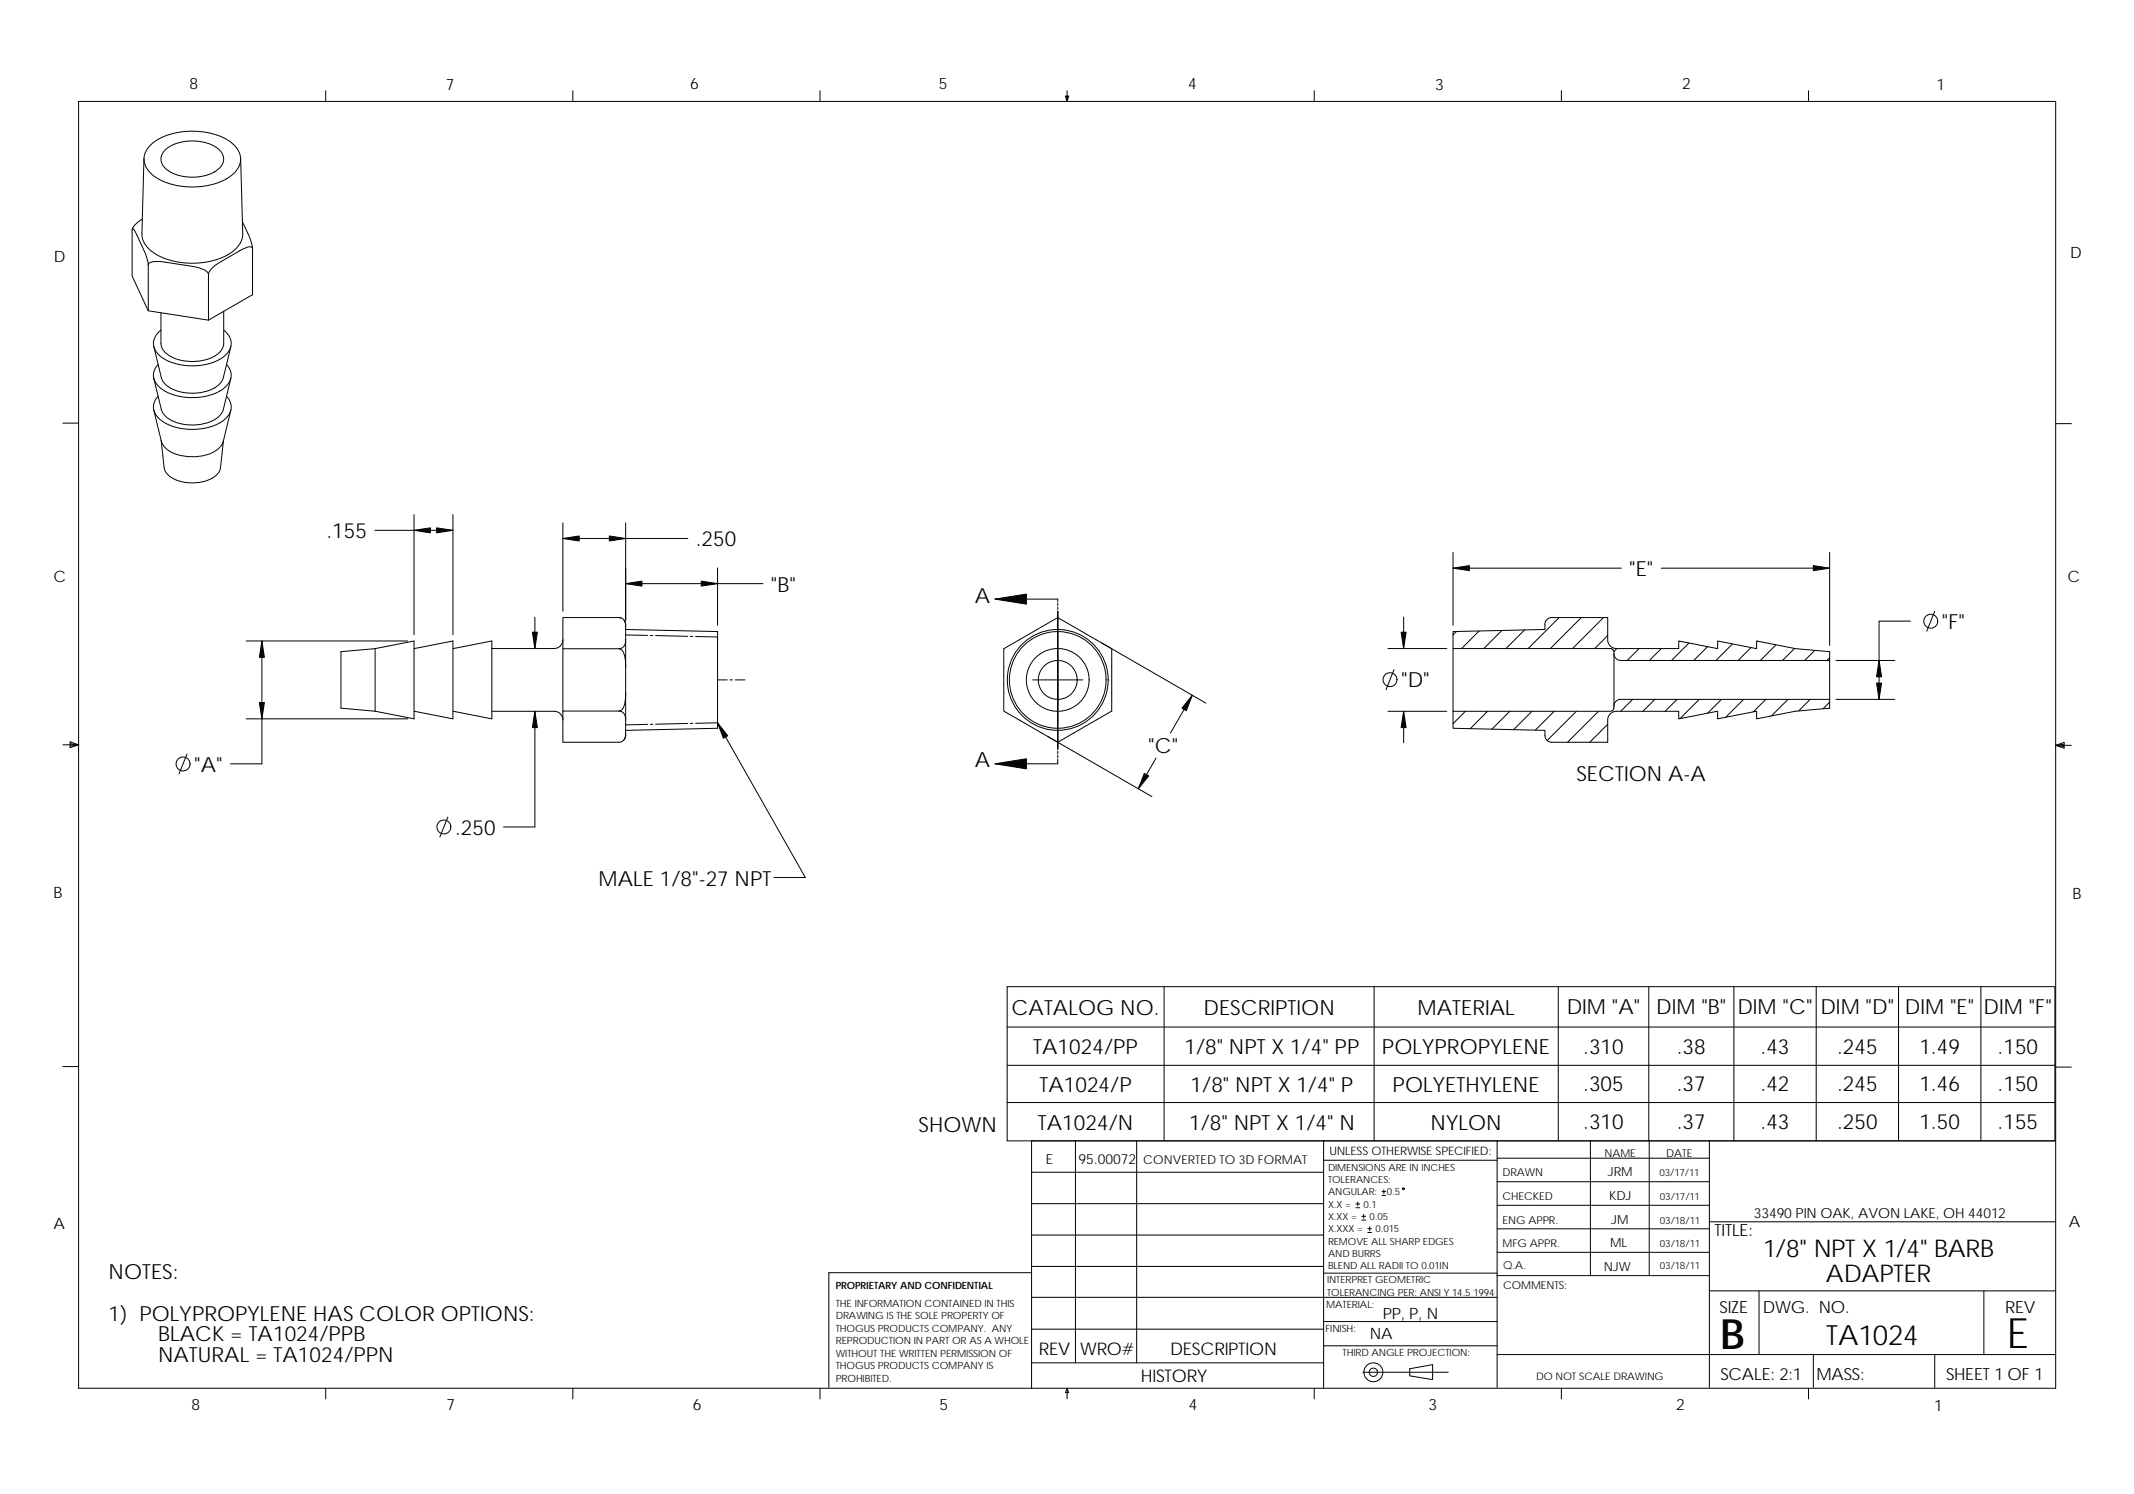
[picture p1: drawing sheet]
<svg xmlns="http://www.w3.org/2000/svg" width="1016mm" height="711mm" viewBox="0 0 1016 711" stroke-linecap="round" stroke-linejoin="round" font-family="sans-serif">
<g fill="none" stroke="#000" stroke-width=".48">
<path d="M37 48h942v613h-942zM155 43v5M273 43v5M390 43v5M507 46h2l-1 2zM508 46v2M508 43v5M626 43v5M743 43v5M861 43v5M72 69a33 33 0 0 1 40 0 9 9 0 0 1-3 15 34 34 0 0 1-38-2 9 9 0 0 1 1-13zM78 72a21 21 0 0 1 27 0 6 6 0 0 1-3 10 22 22 0 0 1-24-3 6 6 0 0 1 0-7z"/>
<path d="M115 76l1 35a15 15 0 0 1-13 13 34 34 0 0 1-33-6l-1-3-1-3 1-36M68 104l-3 3-2 2M115 106l4 7 1 6M120 119v-1a2.6 2.6 0 0 0-4 0l-13 8-3 2-1 3M120 119v21l-21 12M71 126l-2-5-6-12v22l8 17M71 126v22l28 4M71 126a6 6 0 0 1 6-1l17 2a7 7 0 0 1 5 4M99 131v21M77 157a8 8 0 0 0-4 8 8 8 0 0 0 6 6 27 27 0 0 0 29-2 7 7 0 0 0-1-12M107 148v15a11 11 0 0 1-11 9 18 18 0 0 1-19-6v-3v-14M75 173a7 7 0 0 0 3 13 27 27 0 0 0 30-3 7 7 0 0 0 0-10"/>
<path d="M110 165l-4 15a15 15 0 0 1-16 7 14 14 0 0 1-13-7l-4-15M73 180l4 15a15 15 0 0 0 16 7 14 14 0 0 0 13-7l4-15M75 189a8 8 0 0 0 4 12 27 27 0 0 0 29-3 7 7 0 0 0 0-9M110 195l-4 16a17 17 0 0 1-18 6 13 13 0 0 1-11-7l-4-15M30 201h7M106 210l-1 13a10 10 0 0 1-10 7 16 16 0 0 1-17-6l-1-14M979 202h7M178 252h38M197 245v57M216 245v57M268 249v42M268 256h59"/>
<path d="M298 249v46M298 278h65M342 270v28M692 263v35M692 270h80M791 270h80M871 263v44M255 294v15M295 294h1M297 295l1 2v8M298 298a4 4 0 0 0-3-4h-27v15M298 300l44 1v46l-44 1"/>
<path d="M474 285h30v1M504 291v65v-65M504 287v1M504 289v1M504 291v1M504 293v1M504 295v1M504 297v1M504 299v1M668 294v15M726 300l-9 9M742 294l-14 15"/>
<path d="M753 294l-15 15M763 294l-14 15M910 296h-15v37M921 291l-4 9M117 305h77M125 305v59h-15M179 309l-17 1v27l17 2M179 309l18-4v37l-18-3M179 309v30M197 309l19-4v37l-19-3M216 309l18-4v37l-18-3M234 309h30"/>
<path d="M268 305l-1 3-3 1M295 309l1 1 1 1 1 6M295 309h-27v29M298 305v12M298 305a3 3 0 0 1-3 4M298 317v13M298 302h10M310 303h1M312 303h15M329 303h1M331 303h11M478 309l26-15 23 13a2.7 2.7 0 0 1 2 5v24a2.4 2.4 0 0 1-2 4l-21 12a2.6 2.6 0 0 1-5 0l-21-12a2.8 2.8 0 0 1-2-4z"/>
<path d="M504 300v2M504 302v2M504 304v2M504 306v1M504 308v1M504 310v1M504 312v24M524 306l50 29M661 309h28M664 319l-4 9M692 309v30M692 301l44-1v-4l2-2h27l1 12 1 2 2 1h30v-4l19 4v-4l18 4v-4l19 4 16 1v4h-99l-3-1-1-3-1-1h-75z"/>
<path d="M693 301l-1 1M704 300l-8 9M715 300l-9 9M765 303l-6 6M768 311v25M770 309l-2 1M780 309l-5 5M791 309l-6 5M804 306l-8 8M813 308l-7 6M825 307l-8 7M834 308l-6 6"/>
<path d="M837 305l-1 1M846 307l-8 7M854 309l-5 5M864 310l-5 4M871 313l-1 1M871 314v19M874 314h28M234 339h30l3 1 1 3M255 339v55h-15M268 338v15h27a3 3 0 0 0 3-4M268 338h27M295 338a4 4 0 0 1 3 5"/>
<path d="M298 330v13M298 330v3a6 6 0 0 1-3 5M342 324h4M348 324h1M350 324h5M492 324h24M504 337v1M504 339v1M568 331l-11 18M661 339h28M668 339v15M692 339h75l1-1 1-4 2-1h100v4l-16 2-19 3v-3l-18 3v-3l-19 3v-3h-30l-2 1-1 2-1 11h-27l-2-2v-3l-44-1z"/>
<path d="M698 339l-6 5M708 339l-8 8M719 339l-9 8M729 339l-8 8M740 339l-9 9M751 339l-14 14M761 339l-15 14M777 333l-5 6M788 333l-6 6M798 333l-5 6M809 333l-9 9M820 333l-7 6"/>
<path d="M830 333l-8 8M841 333l-6 6M851 333l-8 8M862 333l-6 5M871 334l-3 3M874 333h28M30 355h7M33 354l4 1M33 353l4 2-4 1zM37 355h-4M89 359l-4 9M117 342h77"/>
<path d="M298 343v7l-1 2M308 345h-10M311 345h-1M327 344l-15 1M330 344h-1M331 344h11l41 74h-15M499 351l49 28M504 340v2M504 342v2M504 344v2M504 346v1M504 348v1"/>
<path d="M504 350v1M504 352v1M504 354v1M504 356v1M504 358v1M504 359v2M765 345l-8 8M979 355h4M979 355l4-2v3zM979 355h7M983 354l-4 1M504 361v3h-30"/>
<path d="M550 361l-8 14M213 389l-4 9M554 470v73M654 470v73M742 470v73M785 470v73M825 470v73M865 470v73M904 470v73M943 470v73M480 489h498M30 508h7"/>
<path d="M480 507h498M979 508h7M480 525h498M491 558h139M491 543v118M512 543v106M541 543v106M630 552h83M630 543v117M713 551h101M713 543v117M757 543v64"/>
<path d="M785 543v64M814 543v117M978 543v-73h-498v73h499M491 573h139M646 575h1M646 573h1M646 572v2M648 579h2M649 578v2M658 569h2M658 567h2M659 566v2"/>
<path d="M713 563h101M713 574h101M491 588h139M648 581h2M651 587h2M651 585h2M652 584v2M713 596h101M713 585h101M814 582h165M491 603h139M491 618h222"/>
<path d="M491 606h-96v54M630 606h83M713 607h101M814 615h165M837 615v30M945 615v30M491 633h139M630 629h83M491 649h139M630 641h83M649 653h41M671 652l11-2v7l-11-2z"/>
<path d="M713 645h266M863 645v15M921 645v15M155 661v5M273 661v5M390 661v5M508 661l1 2h-2zM508 661v5M626 661v5M743 661v5M861 661v5"/>
<circle cx="919" cy="296" r="3"/>
<circle cx="504" cy="324" r="9"/>
<circle cx="504" cy="324" r="23"/>
<circle cx="504" cy="324" r="24"/>
<circle cx="504" cy="324" r="15"/>
<circle cx="662" cy="324" r="3"/>
<circle cx="87" cy="364" r="3"/>
<circle cx="211" cy="394" r="3"/>
<circle cx="668" cy="566" r=".5"/>
<circle cx="654" cy="653" r="5"/>
<circle cx="654" cy="653" r="2"/>
</g>
<g fill="#000" stroke="#000" stroke-width=".48">
<path d="M474 285l15-2v5zM474 364l15-3v5z"/>
<path d="M197 252l8-1v3z" fill-rule="evenodd"/>
<path d="M208 251l8 1-8 2z" fill-rule="evenodd"/>
<path d="M268 256l8-1v3z" fill-rule="evenodd"/>
<path d="M290 255l8 1-8 2z" fill-rule="evenodd"/>
<path d="M298 278l8-1v2z" fill-rule="evenodd"/>
<path d="M334 277l8 1-8 1z" fill-rule="evenodd"/>
<path d="M692 270l8-1v3z" fill-rule="evenodd"/>
<path d="M863 269l8 1-8 2z" fill-rule="evenodd"/>
<path d="M125 305l1 8h-3z" fill-rule="evenodd"/>
<path d="M253 301h3l-1 8z" fill-rule="evenodd"/>
<path d="M667 301h2l-1 8z" fill-rule="evenodd"/>
<path d="M895 314l1 8h-3z" fill-rule="evenodd"/>
<path d="M255 339l1 7h-3z" fill-rule="evenodd"/>
<path d="M568 331l-3 7-2-1z" fill-rule="evenodd"/>
<path d="M668 339l1 7h-2z" fill-rule="evenodd"/>
<path d="M893 325h3l-1 8z" fill-rule="evenodd"/>
<path d="M123 334h3l-1 8z" fill-rule="evenodd"/>
<path d="M342 344l4 6-2 1z" fill-rule="evenodd"/>
<path d="M545 368l2 1-5 6z" fill-rule="evenodd"/>
</g>
<path d="M833 544h122v30h-122z" fill="#fff"/>
<g font-size="19.9">
<text x="956" y="642">E</text>
<text x="819" y="642">B</text>
</g>
<text font-size="13.3" x="870" y="640">TA1024</text>
<g font-size="11.6">
<text x="839" y="598">1/8&quot; NPT X 1/4&quot; BARB</text>
<text x="869" y="610">ADAPTER</text>
</g>
<g font-size="9.9">
<text x="155" y="256">.155</text>
<text x="331" y="260">.250</text>
<text x="776" y="274">&quot;E&quot;</text>
<text x="367" y="282">&quot;B&quot;</text>
<text x="464" y="287">A</text>
<text x="925" y="299">&quot;F&quot;</text>
<text x="667" y="327">&quot;D&quot;</text>
<text x="547" y="359">&quot;C&quot;</text>
<text x="464" y="365">A</text>
<text x="92" y="367">&quot;A&quot;</text>
<text x="751" y="372">SECTION A-A</text>
<text x="217" y="397">.250</text>
<text x="285" y="422">MALE 1/8&quot;-27 NPT</text>
<text x="482" y="483">CATALOG NO.</text>
<text x="573" y="483">DESCRIPTION</text>
<text x="675" y="483">MATERIAL</text>
<text x="746" y="483">DIM &quot;A&quot;</text>
<text x="789" y="483">DIM &quot;B&quot; DIM &quot;C&quot; DIM &quot;D&quot; DIM &quot;E&quot; DIM &quot;F&quot;</text>
<text x="492" y="502">TA1024/PP</text>
<text x="564" y="502">1/8&quot; NPT X 1/4&quot; PP</text>
<text x="658" y="502">POLYPROPYLENE</text>
<text x="754" y="502">.310</text>
<text x="798" y="502">.38</text>
<text x="838" y="502">.43</text>
<text x="875" y="502">.245</text>
<text x="914" y="502">1.49</text>
<text x="951" y="502">.150</text>
<text x="495" y="520">TA1024/P</text>
<text x="567" y="520">1/8&quot; NPT X 1/4&quot; P</text>
<text x="663" y="520">POLYETHYLENE</text>
<text x="754" y="520">.305</text>
<text x="798" y="520">.37</text>
<text x="838" y="520">.42</text>
<text x="875" y="520">.245</text>
<text x="914" y="520">1.46</text>
<text x="951" y="520">.150</text>
<text x="437" y="539">SHOWN</text>
<text x="494" y="538">TA1024/N</text>
<text x="566" y="538">1/8&quot; NPT X 1/4&quot; N</text>
<text x="681" y="538">NYLON</text>
<text x="754" y="538">.310</text>
<text x="798" y="538">.37</text>
<text x="838" y="538">.43</text>
<text x="875" y="538">.250</text>
<text x="914" y="538">1.50</text>
<text x="951" y="538">.155</text>
<text x="52" y="609">NOTES:</text>
<text x="52" y="629">1) POLYPROPYLENE HAS COLOR OPTIONS:</text>
<text x="75" y="639">BLACK = TA1024/PPB</text>
<text x="75" y="648">NATURAL = TA1024/PPN</text>
</g>
<g font-size="8.3">
<text x="495" y="645">REV</text>
<text x="514" y="645">WRO#</text>
<text x="557" y="645">DESCRIPTION</text>
<text x="543" y="658">HISTORY</text>
</g>
<g font-size="8">
<text x="816" y="588">TITLE:</text>
<text x="819" y="625">SIZE</text>
<text x="839" y="625">DWG. NO.</text>
<text x="955" y="625">REV</text>
<text x="819" y="657">SCALE: 2:1</text>
<text x="865" y="657">MASS:</text>
<text x="927" y="657">SHEET 1 OF 1</text>
</g>
<g font-size="7.5">
<text x="90" y="43">8</text>
<text x="212" y="43">7</text>
<text x="329" y="42">6</text>
<text x="447" y="42">5</text>
<text x="566" y="42">4</text>
<text x="683" y="43">3</text>
<text x="801" y="42">2</text>
<text x="922" y="43">1</text>
<text x="26" y="125">D</text>
<text x="986" y="123">D</text>
<text x="26" y="277">C</text>
<text x="984" y="277">C</text>
<text x="25" y="427">B</text>
<text x="987" y="428">B</text>
<text x="25" y="585">A</text>
<text x="985" y="584">A</text>
<text x="658" y="628">PP, P, N</text>
<text x="652" y="638">NA</text>
<text x="91" y="671">8</text>
<text x="213" y="671">7</text>
<text x="330" y="671">6</text>
<text x="447" y="671">5</text>
<text x="566" y="671">4</text>
<text x="680" y="671">3</text>
<text x="798" y="671">2</text>
<text x="921" y="672">1</text>
</g>
<g font-size="6.6">
<text x="498" y="554">E</text>
<text x="513" y="554">95.00072</text>
<text x="835" y="580">33490 PIN OAK, AVON LAKE, OH 44012</text>
</g>
<g font-size="5.9">
<text x="766" y="560">JRM</text>
<text x="766" y="571">KDJ</text>
<text x="767" y="583">JM</text>
<text x="767" y="594">ML</text>
<text x="764" y="605">NJW</text>
</g>
<text font-size="5.8" x="544" y="554">CONVERTED TO 3D FORMAT</text>
<text font-size="5.6" x="633" y="550">UNLESS OTHERWISE SPECIFIED:</text>
<g font-size="5.2">
<text x="764" y="551">NAME</text>
<text x="793" y="551">DATE</text>
<text x="715" y="560">DRAWN</text>
<text x="715" y="571">CHECKED</text>
<text x="715" y="583">ENG APPR.</text>
<text x="715" y="594">MFG APPR.</text>
<text x="716" y="604">Q.A.</text>
<text x="716" y="614">COMMENTS:</text>
</g>
<text font-size="5" x="731" y="657">DO NOT SCALE DRAWING</text>
<g font-size="4.8">
<text x="398" y="613">PROPRIETARY AND CONFIDENTIAL</text>
<text x="398" y="622">THE INFORMATION CONTAINED IN THIS</text>
<text x="631" y="623">MATERIAL:</text>
<text x="398" y="628">DRAWING IS THE SOLE PROPERTY OF</text>
<text x="398" y="634">THOGUS PRODUCTS COMPANY. ANY</text>
<text x="631" y="634">FINISH:</text>
<text x="398" y="640">REPRODUCTION IN PART OR AS A WHOLE</text>
<text x="398" y="646">WITHOUT THE WRITTEN PERMISSION OF</text>
<text x="639" y="646">THIRD ANGLE PROJECTION:</text>
<text x="398" y="652">THOGUS PRODUCTS COMPANY IS</text>
<text x="398" y="658">PROHIBITED.</text>
</g>
<g font-size="4.7">
<text x="632" y="557">DIMENSIONS ARE IN INCHES</text>
<text x="632" y="563">TOLERANCES:</text>
<text x="790" y="560">03/17/11</text>
<text x="632" y="569">ANGULAR:</text>
<text x="660" y="569">0.5</text>
<text x="632" y="575">X.X =</text>
<text x="649" y="575">0.1</text>
<text x="790" y="571">03/17/11</text>
<text x="632" y="581">X.XX =</text>
<text x="652" y="581">0.05</text>
<text x="632" y="587">X.XXX =</text>
<text x="655" y="587">0.015</text>
<text x="790" y="583">03/18/11</text>
<text x="632" y="593">REMOVE ALL SHARP EDGES</text>
<text x="790" y="594">03/18/11</text>
<text x="632" y="598">AND BURRS</text>
<text x="632" y="604">BLEND ALL RADII TO 0.01IN</text>
<text x="790" y="604">03/18/11</text>
<text x="632" y="611">INTERPRET GEOMETRIC</text>
<text x="632" y="617">TOLERANCING PER: ANSI Y 14.5 1994</text>
</g>
</svg>
